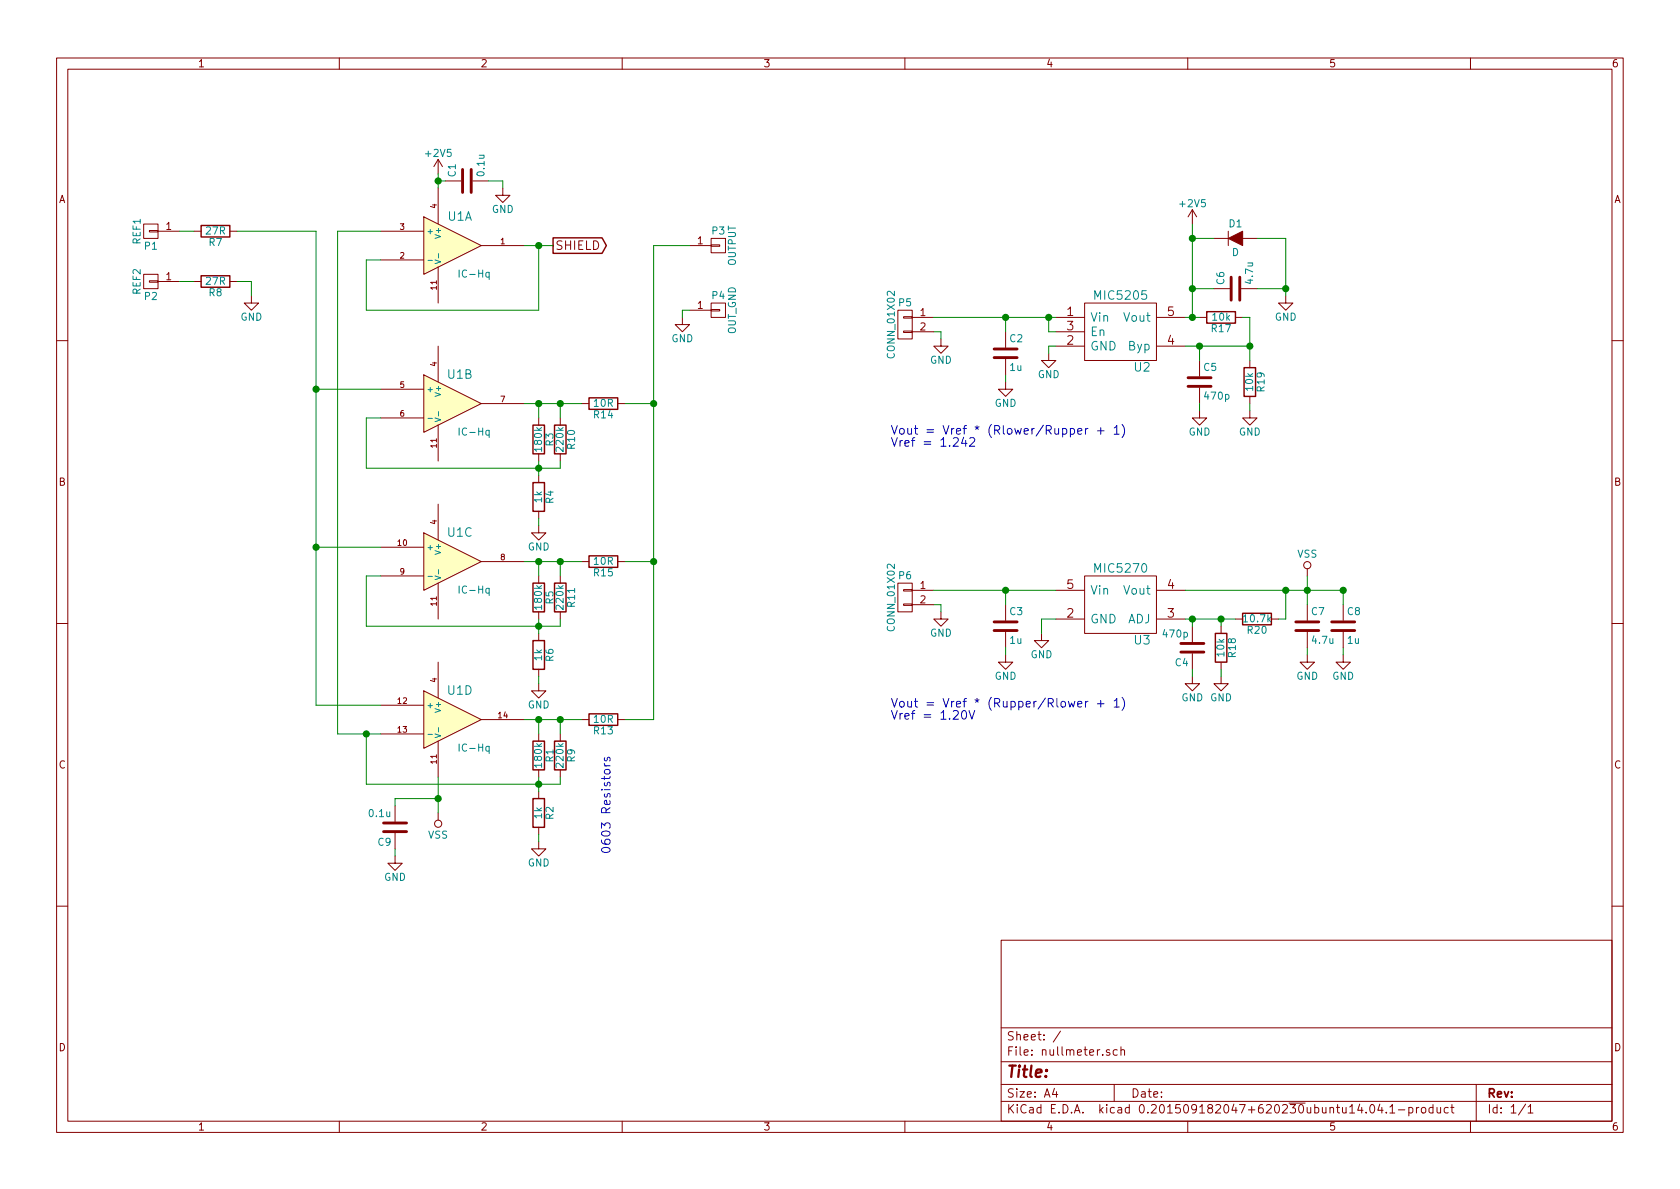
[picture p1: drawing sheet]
EESchema Schematic File Version 2
LIBS:power
LIBS:device
LIBS:transistors
LIBS:conn
LIBS:linear
LIBS:regul
LIBS:74xx
LIBS:cmos4000
LIBS:adc-dac
LIBS:memory
LIBS:xilinx
LIBS:microcontrollers
LIBS:dsp
LIBS:microchip
LIBS:analog_switches
LIBS:motorola
LIBS:texas
LIBS:intel
LIBS:audio
LIBS:interface
LIBS:digital-audio
LIBS:philips
LIBS:display
LIBS:cypress
LIBS:siliconi
LIBS:opto
LIBS:atmel
LIBS:contrib
LIBS:valves
LIBS:amps
LIBS:connector
LIBS:crystal_smd
LIBS:documentation
LIBS:ic
LIBS:misc
LIBS:mixed-signal
LIBS:powersyms
LIBS:rf
LIBS:uni
LIBS:vreg
LIBS:µcontroller
LIBS:nullmeter-cache
EELAYER 25 0
EELAYER END
$Descr A4 11693 8268
encoding utf-8
Sheet 1 1
Title ""
Date ""
Rev ""
Comp ""
Comment1 ""
Comment2 ""
Comment3 ""
Comment4 ""
$EndDescr
$Comp
L LM324 U1
U 1 1
P 3150 1700
F 0 "U1" H 3200 1900 60  0000 C CNN
F 1 "IC-Hq" H 3300 1500 50  0000 C CNN
F 2 "Housings_SSOP:TSSOP-14_4.4x5mm_Pitch0.65mm" H 3150 1700 60  0001 C CNN
F 3 "" H 3150 1700 60  0000 C CNN
	1    3150 1700
	1    0    0    -1  
$EndComp
$Comp
L LM324 U1
U 2 1
P 3150 2800
F 0 "U1" H 3200 3000 60  0000 C CNN
F 1 "IC-Hq" H 3300 2600 50  0000 C CNN
F 2 "Housings_SSOP:TSSOP-14_4.4x5mm_Pitch0.65mm" H 3150 2800 60  0001 C CNN
F 3 "" H 3150 2800 60  0000 C CNN
	2    3150 2800
	1    0    0    -1  
$EndComp
$Comp
L LM324 U1
U 3 1
P 3150 3900
F 0 "U1" H 3200 4100 60  0000 C CNN
F 1 "IC-Hq" H 3300 3700 50  0000 C CNN
F 2 "Housings_SSOP:TSSOP-14_4.4x5mm_Pitch0.65mm" H 3150 3900 60  0001 C CNN
F 3 "" H 3150 3900 60  0000 C CNN
	3    3150 3900
	1    0    0    -1  
$EndComp
$Comp
L LM324 U1
U 4 1
P 3150 5000
F 0 "U1" H 3200 5200 60  0000 C CNN
F 1 "IC-Hq" H 3300 4800 50  0000 C CNN
F 2 "Housings_SSOP:TSSOP-14_4.4x5mm_Pitch0.65mm" H 3150 5000 60  0001 C CNN
F 3 "" H 3150 5000 60  0000 C CNN
	4    3150 5000
	1    0    0    -1  
$EndComp
$Comp
L +2V5 #PWR01
U 1 1
P 3050 1200
F 0 "#PWR01" H 3050 1050 50  0001 C CNN
F 1 "+2V5" H 3050 1340 50  0000 C CNN
F 2 "" H 3050 1200 60  0000 C CNN
F 3 "" H 3050 1200 60  0000 C CNN
	1    3050 1200
	1    0    0    -1  
$EndComp
$Comp
L C C1
U 1 1
P 3250 1250
F 0 "C1" H 3275 1350 50  0000 L CNN
F 1 "0.1u" H 3275 1150 50  0000 L CNN
F 2 "Capacitors_SMD:C_0603" H 3288 1100 30  0001 C CNN
F 3 "" H 3250 1250 60  0000 C CNN
	1    3250 1250
	0    -1   -1   0   
$EndComp
$Comp
L R R1
U 1 1
P 3750 5250
F 0 "R1" V 3830 5250 50  0000 C CNN
F 1 "180k" V 3750 5250 50  0000 C CNN
F 2 "Capacitors_SMD:C_0603" V 3680 5250 30  0001 C CNN
F 3 "" H 3750 5250 30  0000 C CNN
	1    3750 5250
	1    0    0    -1  
$EndComp
$Comp
L R R9
U 1 1
P 3900 5250
F 0 "R9" V 3980 5250 50  0000 C CNN
F 1 "220k" V 3900 5250 50  0000 C CNN
F 2 "Capacitors_SMD:C_0603" V 3830 5250 30  0001 C CNN
F 3 "" H 3900 5250 30  0000 C CNN
	1    3900 5250
	1    0    0    -1  
$EndComp
$Comp
L R R13
U 1 1
P 4200 5000
F 0 "R13" V 4280 5000 50  0000 C CNN
F 1 "10R" V 4200 5000 50  0000 C CNN
F 2 "Capacitors_SMD:C_0603" V 4130 5000 30  0001 C CNN
F 3 "" H 4200 5000 30  0000 C CNN
	1    4200 5000
	0    1    1    0   
$EndComp
$Comp
L R R2
U 1 1
P 3750 5650
F 0 "R2" V 3830 5650 50  0000 C CNN
F 1 "1k" V 3750 5650 50  0000 C CNN
F 2 "Capacitors_SMD:C_0603" V 3680 5650 30  0001 C CNN
F 3 "" H 3750 5650 30  0000 C CNN
	1    3750 5650
	1    0    0    -1  
$EndComp
$Comp
L GND #PWR02
U 1 1
P 3750 5850
F 0 "#PWR02" H 3750 5600 50  0001 C CNN
F 1 "GND" H 3750 5700 50  0000 C CNN
F 2 "" H 3750 5850 60  0000 C CNN
F 3 "" H 3750 5850 60  0000 C CNN
	1    3750 5850
	1    0    0    -1  
$EndComp
$Comp
L R R3
U 1 1
P 3750 3050
F 0 "R3" V 3830 3050 50  0000 C CNN
F 1 "180k" V 3750 3050 50  0000 C CNN
F 2 "Capacitors_SMD:C_0603" V 3680 3050 30  0001 C CNN
F 3 "" H 3750 3050 30  0000 C CNN
	1    3750 3050
	1    0    0    -1  
$EndComp
$Comp
L R R10
U 1 1
P 3900 3050
F 0 "R10" V 3980 3050 50  0000 C CNN
F 1 "220k" V 3900 3050 50  0000 C CNN
F 2 "Capacitors_SMD:C_0603" V 3830 3050 30  0001 C CNN
F 3 "" H 3900 3050 30  0000 C CNN
	1    3900 3050
	1    0    0    -1  
$EndComp
$Comp
L R R14
U 1 1
P 4200 2800
F 0 "R14" V 4280 2800 50  0000 C CNN
F 1 "10R" V 4200 2800 50  0000 C CNN
F 2 "Capacitors_SMD:C_0603" V 4130 2800 30  0001 C CNN
F 3 "" H 4200 2800 30  0000 C CNN
	1    4200 2800
	0    1    1    0   
$EndComp
$Comp
L R R4
U 1 1
P 3750 3450
F 0 "R4" V 3830 3450 50  0000 C CNN
F 1 "1k" V 3750 3450 50  0000 C CNN
F 2 "Capacitors_SMD:C_0603" V 3680 3450 30  0001 C CNN
F 3 "" H 3750 3450 30  0000 C CNN
	1    3750 3450
	1    0    0    -1  
$EndComp
$Comp
L R R5
U 1 1
P 3750 4150
F 0 "R5" V 3830 4150 50  0000 C CNN
F 1 "180k" V 3750 4150 50  0000 C CNN
F 2 "Capacitors_SMD:C_0603" V 3680 4150 30  0001 C CNN
F 3 "" H 3750 4150 30  0000 C CNN
	1    3750 4150
	1    0    0    -1  
$EndComp
$Comp
L R R11
U 1 1
P 3900 4150
F 0 "R11" V 3980 4150 50  0000 C CNN
F 1 "220k" V 3900 4150 50  0000 C CNN
F 2 "Capacitors_SMD:C_0603" V 3830 4150 30  0001 C CNN
F 3 "" H 3900 4150 30  0000 C CNN
	1    3900 4150
	1    0    0    -1  
$EndComp
$Comp
L R R15
U 1 1
P 4200 3900
F 0 "R15" V 4280 3900 50  0000 C CNN
F 1 "10R" V 4200 3900 50  0000 C CNN
F 2 "Capacitors_SMD:C_0603" V 4130 3900 30  0001 C CNN
F 3 "" H 4200 3900 30  0000 C CNN
	1    4200 3900
	0    1    1    0   
$EndComp
$Comp
L R R6
U 1 1
P 3750 4550
F 0 "R6" V 3830 4550 50  0000 C CNN
F 1 "1k" V 3750 4550 50  0000 C CNN
F 2 "Capacitors_SMD:C_0603" V 3680 4550 30  0001 C CNN
F 3 "" H 3750 4550 30  0000 C CNN
	1    3750 4550
	1    0    0    -1  
$EndComp
$Comp
L GND #PWR03
U 1 1
P 3750 3650
F 0 "#PWR03" H 3750 3400 50  0001 C CNN
F 1 "GND" H 3750 3500 50  0000 C CNN
F 2 "" H 3750 3650 60  0000 C CNN
F 3 "" H 3750 3650 60  0000 C CNN
	1    3750 3650
	1    0    0    -1  
$EndComp
$Comp
L GND #PWR04
U 1 1
P 3750 4750
F 0 "#PWR04" H 3750 4500 50  0001 C CNN
F 1 "GND" H 3750 4600 50  0000 C CNN
F 2 "" H 3750 4750 60  0000 C CNN
F 3 "" H 3750 4750 60  0000 C CNN
	1    3750 4750
	1    0    0    -1  
$EndComp
$Comp
L CONN_01X01 P1
U 1 1
P 1050 1600
F 0 "P1" H 1050 1700 50  0000 C CNN
F 1 "REF1" V 1150 1600 50  0000 C CNN
F 2 "Measurement_Points:Measurement_Point_Round-TH_Big" H 1050 1600 60  0001 C CNN
F 3 "" H 1050 1600 60  0000 C CNN
	1    1050 1600
	-1   0    0    1   
$EndComp
$Comp
L CONN_01X01 P2
U 1 1
P 1050 1950
F 0 "P2" H 1050 2050 50  0000 C CNN
F 1 "REF2" V 1150 1950 50  0000 C CNN
F 2 "Measurement_Points:Measurement_Point_Round-TH_Big" H 1050 1950 60  0001 C CNN
F 3 "" H 1050 1950 60  0000 C CNN
	1    1050 1950
	-1   0    0    1   
$EndComp
$Comp
L VSS #PWR05
U 1 1
P 3050 5650
F 0 "#PWR05" H 3050 5500 50  0001 C CNN
F 1 "VSS" H 3050 5800 50  0000 C CNN
F 2 "" H 3050 5650 60  0000 C CNN
F 3 "" H 3050 5650 60  0000 C CNN
	1    3050 5650
	-1   0    0    1   
$EndComp
$Comp
L CONN_01X01 P3
U 1 1
P 5000 1700
F 0 "P3" H 5000 1800 50  0000 C CNN
F 1 "OUTPUT" V 5100 1700 50  0000 C CNN
F 2 "Measurement_Points:Measurement_Point_Round-TH_Big" H 5000 1700 60  0001 C CNN
F 3 "" H 5000 1700 60  0000 C CNN
	1    5000 1700
	1    0    0    -1  
$EndComp
$Comp
L CONN_01X01 P4
U 1 1
P 5000 2150
F 0 "P4" H 5000 2250 50  0000 C CNN
F 1 "OUT_GND" V 5100 2150 50  0000 C CNN
F 2 "Measurement_Points:Measurement_Point_Round-TH_Big" H 5000 2150 60  0001 C CNN
F 3 "" H 5000 2150 60  0000 C CNN
	1    5000 2150
	1    0    0    -1  
$EndComp
$Comp
L GND #PWR06
U 1 1
P 4750 2200
F 0 "#PWR06" H 4750 1950 50  0001 C CNN
F 1 "GND" H 4750 2050 50  0000 C CNN
F 2 "" H 4750 2200 60  0000 C CNN
F 3 "" H 4750 2200 60  0000 C CNN
	1    4750 2200
	1    0    0    -1  
$EndComp
$Comp
L MIC5205 U2
U 1 1
P 7800 2300
F 0 "U2" H 7950 2050 60  0000 C CNN
F 1 "MIC5205" H 7800 2550 60  0000 C CNN
F 2 "Housings_SOT-23_SOT-143_TSOT-6:SOT-23-5" H 7800 2300 60  0001 C CNN
F 3 "" H 7800 2300 60  0000 C CNN
	1    7800 2300
	1    0    0    -1  
$EndComp
$Comp
L C C5
U 1 1
P 8350 2650
F 0 "C5" H 8375 2750 50  0000 L CNN
F 1 "470p" H 8375 2550 50  0000 L CNN
F 2 "Capacitors_SMD:C_0603" H 8388 2500 30  0001 C CNN
F 3 "" H 8350 2650 60  0000 C CNN
	1    8350 2650
	1    0    0    -1  
$EndComp
$Comp
L R R17
U 1 1
P 8500 2200
F 0 "R17" V 8580 2200 50  0000 C CNN
F 1 "10k" V 8500 2200 50  0000 C CNN
F 2 "Capacitors_SMD:C_0603" V 8430 2200 30  0001 C CNN
F 3 "" H 8500 2200 30  0000 C CNN
	1    8500 2200
	0    1    1    0   
$EndComp
$Comp
L R R19
U 1 1
P 8700 2650
F 0 "R19" V 8780 2650 50  0000 C CNN
F 1 "10k" V 8700 2650 50  0000 C CNN
F 2 "Capacitors_SMD:C_0603" V 8630 2650 30  0001 C CNN
F 3 "" H 8700 2650 30  0000 C CNN
	1    8700 2650
	1    0    0    -1  
$EndComp
$Comp
L GND #PWR07
U 1 1
P 8350 2850
F 0 "#PWR07" H 8350 2600 50  0001 C CNN
F 1 "GND" H 8350 2700 50  0000 C CNN
F 2 "" H 8350 2850 60  0000 C CNN
F 3 "" H 8350 2850 60  0000 C CNN
	1    8350 2850
	1    0    0    -1  
$EndComp
$Comp
L GND #PWR08
U 1 1
P 8700 2850
F 0 "#PWR08" H 8700 2600 50  0001 C CNN
F 1 "GND" H 8700 2700 50  0000 C CNN
F 2 "" H 8700 2850 60  0000 C CNN
F 3 "" H 8700 2850 60  0000 C CNN
	1    8700 2850
	1    0    0    -1  
$EndComp
$Comp
L +2V5 #PWR09
U 1 1
P 8300 1550
F 0 "#PWR09" H 8300 1400 50  0001 C CNN
F 1 "+2V5" H 8300 1690 50  0000 C CNN
F 2 "" H 8300 1550 60  0000 C CNN
F 3 "" H 8300 1550 60  0000 C CNN
	1    8300 1550
	1    0    0    -1  
$EndComp
$Comp
L C C6
U 1 1
P 8600 2000
F 0 "C6" H 8625 2100 50  0000 L CNN
F 1 "4.7u" H 8625 1900 50  0000 L CNN
F 2 "Capacitors_Elko_ThroughHole:Elko_vert_11.2x6.3mm_RM2.5_CopperClear" H 8638 1850 30  0001 C CNN
F 3 "" H 8600 2000 60  0000 C CNN
	1    8600 2000
	0    -1   -1   0   
$EndComp
$Comp
L GND #PWR010
U 1 1
P 8950 2050
F 0 "#PWR010" H 8950 1800 50  0001 C CNN
F 1 "GND" H 8950 1900 50  0000 C CNN
F 2 "" H 8950 2050 60  0000 C CNN
F 3 "" H 8950 2050 60  0000 C CNN
	1    8950 2050
	1    0    0    -1  
$EndComp
$Comp
L GND #PWR011
U 1 1
P 7300 2450
F 0 "#PWR011" H 7300 2200 50  0001 C CNN
F 1 "GND" H 7300 2300 50  0000 C CNN
F 2 "" H 7300 2450 60  0000 C CNN
F 3 "" H 7300 2450 60  0000 C CNN
	1    7300 2450
	1    0    0    -1  
$EndComp
$Comp
L C C2
U 1 1
P 7000 2450
F 0 "C2" H 7025 2550 50  0000 L CNN
F 1 "1u" H 7025 2350 50  0000 L CNN
F 2 "Capacitors_SMD:C_0603" H 7038 2300 30  0001 C CNN
F 3 "" H 7000 2450 60  0000 C CNN
	1    7000 2450
	1    0    0    -1  
$EndComp
$Comp
L GND #PWR012
U 1 1
P 7000 2650
F 0 "#PWR012" H 7000 2400 50  0001 C CNN
F 1 "GND" H 7000 2500 50  0000 C CNN
F 2 "" H 7000 2650 60  0000 C CNN
F 3 "" H 7000 2650 60  0000 C CNN
	1    7000 2650
	1    0    0    -1  
$EndComp
Text Notes 6200 3100 0    60   ~ 0
Vout = Vref * (Rlower/Rupper + 1)\nVref = 1.242
$Comp
L D D1
U 1 1
P 8600 1650
F 0 "D1" H 8600 1750 50  0000 C CNN
F 1 "D" H 8600 1550 50  0000 C CNN
F 2 "Diodes_ThroughHole:Diode_DO-35_SOD27_Horizontal_RM10" H 8600 1650 60  0001 C CNN
F 3 "" H 8600 1650 60  0000 C CNN
	1    8600 1650
	1    0    0    -1  
$EndComp
$Comp
L MIC5270 U3
U 1 1
P 7800 4200
F 0 "U3" H 7950 3950 60  0000 C CNN
F 1 "MIC5270" H 7800 4450 60  0000 C CNN
F 2 "Housings_SOT-23_SOT-143_TSOT-6:SOT-23-5" H 7800 4200 60  0001 C CNN
F 3 "" H 7800 4200 60  0000 C CNN
	1    7800 4200
	1    0    0    -1  
$EndComp
$Comp
L GND #PWR013
U 1 1
P 7250 4400
F 0 "#PWR013" H 7250 4150 50  0001 C CNN
F 1 "GND" H 7250 4250 50  0000 C CNN
F 2 "" H 7250 4400 60  0000 C CNN
F 3 "" H 7250 4400 60  0000 C CNN
	1    7250 4400
	1    0    0    -1  
$EndComp
$Comp
L C C3
U 1 1
P 7000 4350
F 0 "C3" H 7025 4450 50  0000 L CNN
F 1 "1u" H 7025 4250 50  0000 L CNN
F 2 "Capacitors_SMD:C_0603" H 7038 4200 30  0001 C CNN
F 3 "" H 7000 4350 60  0000 C CNN
	1    7000 4350
	1    0    0    -1  
$EndComp
$Comp
L GND #PWR014
U 1 1
P 7000 4550
F 0 "#PWR014" H 7000 4300 50  0001 C CNN
F 1 "GND" H 7000 4400 50  0000 C CNN
F 2 "" H 7000 4550 60  0000 C CNN
F 3 "" H 7000 4550 60  0000 C CNN
	1    7000 4550
	1    0    0    -1  
$EndComp
$Comp
L C C7
U 1 1
P 9100 4350
F 0 "C7" H 9125 4450 50  0000 L CNN
F 1 "4.7u" H 9125 4250 50  0000 L CNN
F 2 "Capacitors_Elko_ThroughHole:Elko_vert_11.2x6.3mm_RM2.5_CopperClear" H 9138 4200 30  0001 C CNN
F 3 "" H 9100 4350 60  0000 C CNN
	1    9100 4350
	1    0    0    -1  
$EndComp
$Comp
L C C8
U 1 1
P 9350 4350
F 0 "C8" H 9375 4450 50  0000 L CNN
F 1 "1u" H 9375 4250 50  0000 L CNN
F 2 "Capacitors_SMD:C_0603" H 9388 4200 30  0001 C CNN
F 3 "" H 9350 4350 60  0000 C CNN
	1    9350 4350
	1    0    0    -1  
$EndComp
$Comp
L GND #PWR015
U 1 1
P 9100 4550
F 0 "#PWR015" H 9100 4300 50  0001 C CNN
F 1 "GND" H 9100 4400 50  0000 C CNN
F 2 "" H 9100 4550 60  0000 C CNN
F 3 "" H 9100 4550 60  0000 C CNN
	1    9100 4550
	1    0    0    -1  
$EndComp
$Comp
L GND #PWR016
U 1 1
P 9350 4550
F 0 "#PWR016" H 9350 4300 50  0001 C CNN
F 1 "GND" H 9350 4400 50  0000 C CNN
F 2 "" H 9350 4550 60  0000 C CNN
F 3 "" H 9350 4550 60  0000 C CNN
	1    9350 4550
	1    0    0    -1  
$EndComp
$Comp
L R R20
U 1 1
P 8750 4300
F 0 "R20" V 8830 4300 50  0000 C CNN
F 1 "10.7k" V 8750 4300 50  0000 C CNN
F 2 "Capacitors_SMD:C_0603" V 8680 4300 30  0001 C CNN
F 3 "" H 8750 4300 30  0000 C CNN
	1    8750 4300
	0    1    1    0   
$EndComp
$Comp
L R R18
U 1 1
P 8500 4500
F 0 "R18" V 8580 4500 50  0000 C CNN
F 1 "10k" V 8500 4500 50  0000 C CNN
F 2 "Capacitors_SMD:C_0603" V 8430 4500 30  0001 C CNN
F 3 "" H 8500 4500 30  0000 C CNN
	1    8500 4500
	1    0    0    -1  
$EndComp
$Comp
L GND #PWR017
U 1 1
P 8300 4700
F 0 "#PWR017" H 8300 4450 50  0001 C CNN
F 1 "GND" H 8300 4550 50  0000 C CNN
F 2 "" H 8300 4700 60  0000 C CNN
F 3 "" H 8300 4700 60  0000 C CNN
	1    8300 4700
	1    0    0    -1  
$EndComp
$Comp
L C C4
U 1 1
P 8300 4500
F 0 "C4" H 8325 4600 50  0000 L CNN
F 1 "470p" H 8325 4400 50  0000 L CNN
F 2 "Capacitors_SMD:C_0603" H 8338 4350 30  0001 C CNN
F 3 "" H 8300 4500 60  0000 C CNN
	1    8300 4500
	-1   0    0    1   
$EndComp
$Comp
L GND #PWR018
U 1 1
P 8500 4700
F 0 "#PWR018" H 8500 4450 50  0001 C CNN
F 1 "GND" H 8500 4550 50  0000 C CNN
F 2 "" H 8500 4700 60  0000 C CNN
F 3 "" H 8500 4700 60  0000 C CNN
	1    8500 4700
	1    0    0    -1  
$EndComp
Text Notes 6200 5000 0    60   ~ 0
Vout = Vref * (Rupper/Rlower + 1)\nVref = 1.20V
$Comp
L VSS #PWR019
U 1 1
P 9100 4000
F 0 "#PWR019" H 9100 3850 50  0001 C CNN
F 1 "VSS" H 9100 4150 50  0000 C CNN
F 2 "" H 9100 4000 60  0000 C CNN
F 3 "" H 9100 4000 60  0000 C CNN
	1    9100 4000
	1    0    0    -1  
$EndComp
Text Notes 4250 5250 3    60   ~ 0
0603 Resistors
$Comp
L CONN_01X02 P5
U 1 1
P 6300 2250
F 0 "P5" H 6300 2400 50  0000 C CNN
F 1 "CONN_01X02" V 6400 2250 50  0000 C CNN
F 2 "Pin_Headers:Pin_Header_Straight_1x02" H 6300 2250 60  0001 C CNN
F 3 "" H 6300 2250 60  0000 C CNN
	1    6300 2250
	-1   0    0    -1  
$EndComp
$Comp
L CONN_01X02 P6
U 1 1
P 6300 4150
F 0 "P6" H 6300 4300 50  0000 C CNN
F 1 "CONN_01X02" V 6400 4150 50  0000 C CNN
F 2 "Pin_Headers:Pin_Header_Straight_1x02" H 6300 4150 60  0001 C CNN
F 3 "" H 6300 4150 60  0000 C CNN
	1    6300 4150
	-1   0    0    -1  
$EndComp
$Comp
L GND #PWR020
U 1 1
P 6550 2350
F 0 "#PWR020" H 6550 2100 50  0001 C CNN
F 1 "GND" H 6550 2200 50  0000 C CNN
F 2 "" H 6550 2350 60  0000 C CNN
F 3 "" H 6550 2350 60  0000 C CNN
	1    6550 2350
	1    0    0    -1  
$EndComp
$Comp
L GND #PWR021
U 1 1
P 6550 4250
F 0 "#PWR021" H 6550 4000 50  0001 C CNN
F 1 "GND" H 6550 4100 50  0000 C CNN
F 2 "" H 6550 4250 60  0000 C CNN
F 3 "" H 6550 4250 60  0000 C CNN
	1    6550 4250
	1    0    0    -1  
$EndComp
Wire Wire Line
	3400 1250 3500 1250
Wire Wire Line
	3500 1250 3500 1300
Wire Wire Line
	3100 1250 3050 1250
Wire Wire Line
	3050 1200 3050 1300
Connection ~ 3050 1250
Wire Wire Line
	3050 5650 3050 5400
Wire Wire Line
	3750 5400 3750 5500
Wire Wire Line
	2550 5450 3900 5450
Wire Wire Line
	3900 5450 3900 5400
Connection ~ 3750 5450
Wire Wire Line
	3650 5000 4050 5000
Wire Wire Line
	3750 5000 3750 5100
Wire Wire Line
	3900 5000 3900 5100
Connection ~ 3750 5000
Connection ~ 3900 5000
Wire Wire Line
	3750 5850 3750 5800
Wire Wire Line
	3750 3200 3750 3300
Wire Wire Line
	2550 3250 3900 3250
Wire Wire Line
	3900 3250 3900 3200
Connection ~ 3750 3250
Wire Wire Line
	3650 2800 4050 2800
Wire Wire Line
	3750 2800 3750 2900
Wire Wire Line
	3900 2800 3900 2900
Connection ~ 3750 2800
Connection ~ 3900 2800
Wire Wire Line
	3750 4300 3750 4400
Wire Wire Line
	2550 4350 3900 4350
Wire Wire Line
	3900 4350 3900 4300
Connection ~ 3750 4350
Wire Wire Line
	3650 3900 4050 3900
Wire Wire Line
	3750 3900 3750 4000
Wire Wire Line
	3900 3900 3900 4000
Connection ~ 3750 3900
Connection ~ 3900 3900
Wire Wire Line
	3750 3650 3750 3600
Wire Wire Line
	3750 4750 3750 4700
Wire Wire Line
	2650 1800 2550 1800
Wire Wire Line
	2550 1800 2550 2150
Wire Wire Line
	2650 2900 2550 2900
Wire Wire Line
	2550 2900 2550 3250
Wire Wire Line
	2650 4000 2550 4000
Wire Wire Line
	2550 5100 2550 5450
Wire Wire Line
	2200 2700 2650 2700
Wire Wire Line
	2200 3800 2650 3800
Wire Wire Line
	4350 2800 4550 2800
Wire Wire Line
	4550 3900 4350 3900
Connection ~ 4550 2800
Wire Wire Line
	4750 2200 4750 2150
Wire Wire Line
	4750 2150 4800 2150
Wire Wire Line
	8350 2850 8350 2800
Wire Wire Line
	8700 2850 8700 2800
Wire Wire Line
	8250 2400 8700 2400
Wire Wire Line
	8350 2400 8350 2500
Wire Wire Line
	8700 2200 8700 2500
Connection ~ 8350 2400
Wire Wire Line
	8700 2200 8650 2200
Connection ~ 8700 2400
Wire Wire Line
	8250 2200 8350 2200
Wire Wire Line
	8300 1550 8300 2200
Connection ~ 8300 2200
Wire Wire Line
	8300 2000 8450 2000
Connection ~ 8300 2000
Wire Wire Line
	8750 2000 8950 2000
Wire Wire Line
	8950 1650 8950 2050
Wire Wire Line
	7300 2450 7300 2400
Wire Wire Line
	7300 2400 7350 2400
Wire Wire Line
	7000 2650 7000 2600
Wire Wire Line
	6500 2200 7350 2200
Wire Wire Line
	7350 2300 7300 2300
Wire Wire Line
	7300 2300 7300 2200
Connection ~ 7300 2200
Wire Wire Line
	8450 1650 8300 1650
Connection ~ 8300 1650
Wire Wire Line
	8750 1650 8950 1650
Connection ~ 8950 2000
Wire Wire Line
	7350 4300 7250 4300
Wire Wire Line
	7250 4300 7250 4400
Wire Wire Line
	7000 4550 7000 4500
Wire Wire Line
	6500 4100 7350 4100
Connection ~ 7000 4100
Wire Wire Line
	9100 4000 9100 4200
Wire Wire Line
	9350 4100 9350 4200
Connection ~ 9100 4100
Wire Wire Line
	9100 4550 9100 4500
Wire Wire Line
	9350 4550 9350 4500
Wire Wire Line
	8900 4300 8950 4300
Wire Wire Line
	8950 4300 8950 4100
Connection ~ 8950 4100
Wire Wire Line
	8250 4300 8600 4300
Wire Wire Line
	8300 4300 8300 4350
Connection ~ 8300 4300
Wire Wire Line
	8300 4650 8300 4700
Wire Wire Line
	8500 4350 8500 4300
Connection ~ 8500 4300
Wire Wire Line
	8500 4650 8500 4700
Connection ~ 9350 4100
Wire Wire Line
	7000 4200 7000 4100
Wire Wire Line
	8250 4100 9350 4100
Wire Wire Line
	7000 2300 7000 2200
Connection ~ 7000 2200
Wire Wire Line
	6500 4200 6550 4200
Wire Wire Line
	6550 4200 6550 4250
Wire Wire Line
	6500 2300 6550 2300
Wire Wire Line
	6550 2300 6550 2350
Wire Wire Line
	4550 1700 4550 5000
Wire Wire Line
	2200 4900 2650 4900
Text GLabel 3850 1700 2    60   Output ~ 0
SHIELD
$Comp
L GND #PWR022
U 1 1
P 3500 1300
F 0 "#PWR022" H 3500 1050 50  0001 C CNN
F 1 "GND" H 3500 1150 50  0000 C CNN
F 2 "" H 3500 1300 60  0000 C CNN
F 3 "" H 3500 1300 60  0000 C CNN
	1    3500 1300
	1    0    0    -1  
$EndComp
Connection ~ 3050 5550
Wire Wire Line
	2750 5550 3050 5550
Wire Wire Line
	2750 5600 2750 5550
Wire Wire Line
	2750 5950 2750 5900
$Comp
L C C9
U 1 1
P 2750 5750
F 0 "C9" H 2775 5850 50  0000 L CNN
F 1 "0.1u" H 2775 5650 50  0000 L CNN
F 2 "Capacitors_SMD:C_0603" H 2788 5600 30  0001 C CNN
F 3 "" H 2750 5750 60  0000 C CNN
	1    2750 5750
	-1   0    0    1   
$EndComp
$Comp
L GND #PWR023
U 1 1
P 2750 5950
F 0 "#PWR023" H 2750 5700 50  0001 C CNN
F 1 "GND" H 2750 5800 50  0000 C CNN
F 2 "" H 2750 5950 60  0000 C CNN
F 3 "" H 2750 5950 60  0000 C CNN
	1    2750 5950
	1    0    0    -1  
$EndComp
$Comp
L R R7
U 1 1
P 1500 1600
F 0 "R7" V 1580 1600 50  0000 C CNN
F 1 "27R" V 1500 1600 50  0000 C CNN
F 2 "Capacitors_SMD:C_0603" V 1430 1600 30  0001 C CNN
F 3 "" H 1500 1600 30  0000 C CNN
	1    1500 1600
	0    1    1    0   
$EndComp
$Comp
L R R8
U 1 1
P 1500 1950
F 0 "R8" V 1580 1950 50  0000 C CNN
F 1 "27R" V 1500 1950 50  0000 C CNN
F 2 "Capacitors_SMD:C_0603" V 1430 1950 30  0001 C CNN
F 3 "" H 1500 1950 30  0000 C CNN
	1    1500 1950
	0    1    1    0   
$EndComp
Wire Wire Line
	1250 1950 1350 1950
Wire Wire Line
	1250 1600 1350 1600
$Comp
L GND #PWR024
U 1 1
P 1750 2050
F 0 "#PWR024" H 1750 1800 50  0001 C CNN
F 1 "GND" H 1750 1900 50  0000 C CNN
F 2 "" H 1750 2050 60  0000 C CNN
F 3 "" H 1750 2050 60  0000 C CNN
	1    1750 2050
	1    0    0    -1  
$EndComp
Wire Wire Line
	1650 1950 1750 1950
Wire Wire Line
	1750 1950 1750 2050
Wire Wire Line
	4550 1700 4800 1700
Wire Wire Line
	4550 5000 4350 5000
Connection ~ 4550 3900
Wire Wire Line
	2550 2150 3750 2150
Wire Wire Line
	3750 2150 3750 1700
Wire Wire Line
	3650 1700 3850 1700
Connection ~ 3750 1700
Connection ~ 2550 5100
Wire Wire Line
	2550 4000 2550 4350
Wire Wire Line
	2350 5100 2650 5100
Wire Wire Line
	2350 5100 2350 1600
Wire Wire Line
	2350 1600 2650 1600
Wire Wire Line
	1650 1600 2200 1600
Wire Wire Line
	2200 1600 2200 4900
Connection ~ 2200 2700
Connection ~ 2200 3800
$EndSCHEMATC
